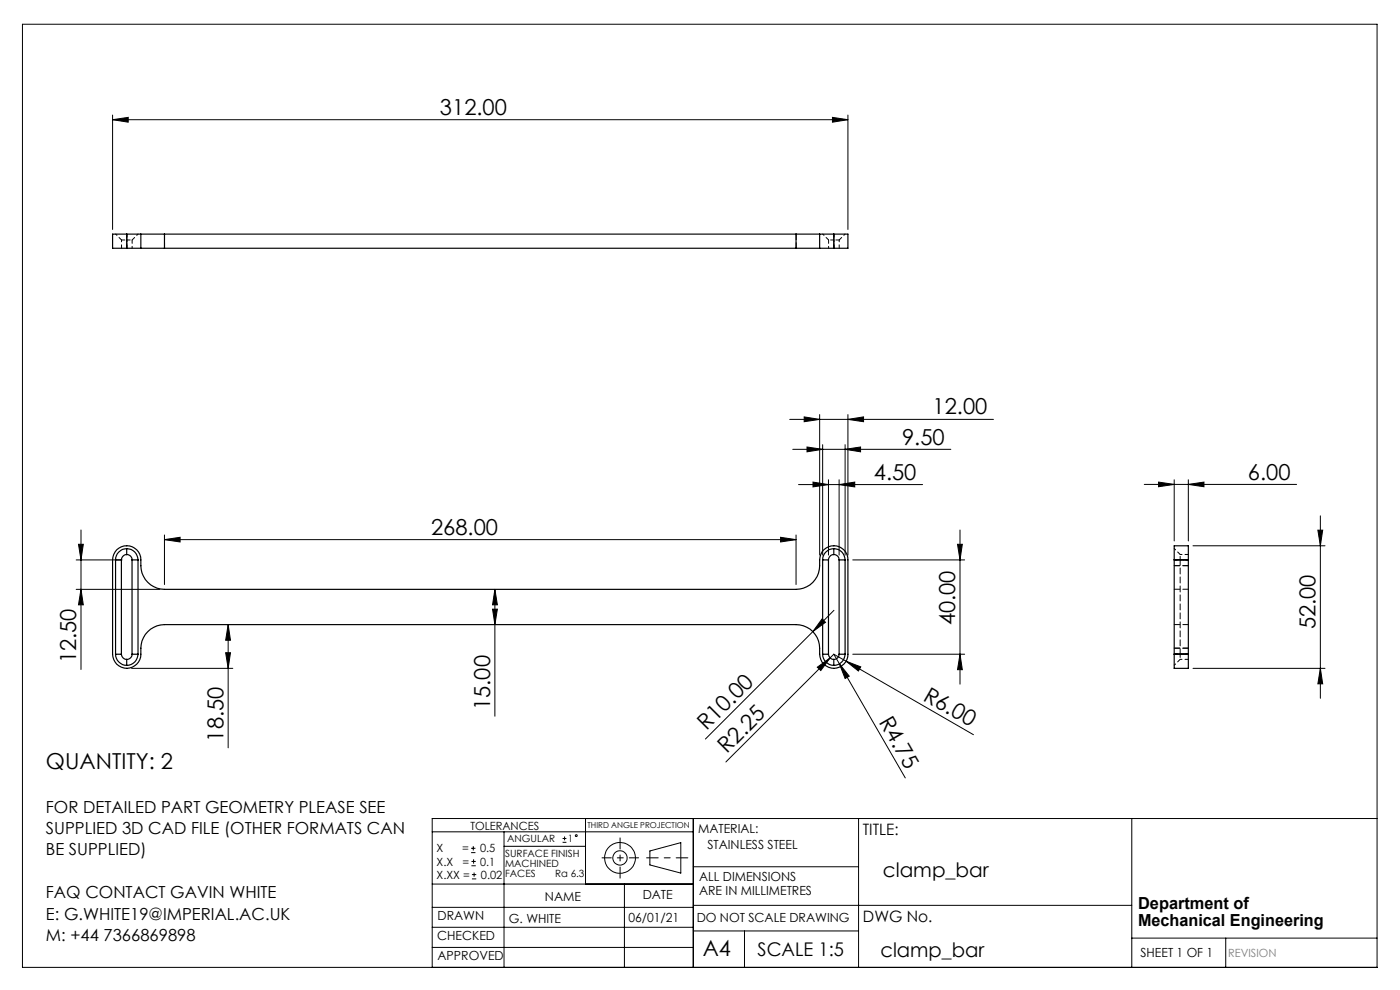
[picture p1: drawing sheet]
<svg xmlns="http://www.w3.org/2000/svg" width="297mm" height="210mm" viewBox="0 0 297 210" stroke-linecap="round" stroke-linejoin="round" font-family="sans-serif">
<g fill="none" stroke="#000" stroke-width=".21">
<path d="M4.8 5.1h287.3v200.1h-287.3zM23.9 25.4l3.3-.5v1zM23.9 24.4v24.3M23.9 25.4h156M176.6 24.9l3.3 .5-3.3 .5zM179.9 24.4v24.3M167.5 89h43.2M168.2 95.3h33.5M170.6 88.4l3.3 .6-3.3 .5zM171.2 94.8l3.3 .5-3.3 .5zM173.9 87.9v29.8M174.5 94.3v23.4"/>
<path d="M179.3 95.3l3.3-.5v1zM179.3 94.3v23.4M179.9 89l3.3-.6v1.1zM179.9 87.9v29.8M16.2 118.8h9.7M16.7 115.5h1l-.5 3.3zM17.2 112.4v29.6M34.9 114.5l3.3-.5v1zM34.9 113.5v10.5M34.9 114.5h134M165.6 114l3.3 .5-3.3 .5zM168.9 113.5v10.5"/>
<path d="M169.4 102.8h26.3M172.5 102.3l3.3 .5-3.3 .5zM175.8 101.8v15.9M178 102.8l3.3-.5v1zM178 101.8v15.9M180.9 118.8h23.7M203.1 115.5h1.1l-.5 3.3zM203.7 112.4v32.7M242.7 102.8h32.4M245.8 102.3l3.3 .5-3.3 .4zM249.1 101.8v13M252.1 102.8l3.3-.5v.9z"/>
<path d="M252.1 101.8v13M253.1 115.8h28M279.6 112.5h1l-.5 3.3zM280.1 109.4v38.7M16.2 125h17.7M17.2 125l.5 3.3h-1zM47.9 138.5h1l-.5 3.3zM48.4 132.5l.5 3.3h-1zM48.4 132.5v26.1M104.5 129.2h1l-.5 3.3zM105 125l.5 3.3h-1zM105 125v26.9"/>
<path d="M172.4 134l-22.8 22.8M174.4 131.3l.7 .7-2.7 2zM176.1 139.6l-22.1 22M176.9 138.8l1.2 2M176.9 138.8l2.6 1.5M176.9 138.8l-.8 .8M176.9 129.5l-4.5 4.5M180.9 138.8h23.7M203.7 138.8l.5 3.3h-1.1zM27.9 141.8h21.5M173.4 141.5l2.7-1.9-2 2.6zM178.1 140.8l2.1 2.6-.9 .5z"/>
<path d="M178.1 140.8l14 24.2M179.5 140.3l3.1 1.2-.5 .8zM179.5 140.3l27 15.5M253.1 141.8h28M280.1 141.8l.5 3.3h-1zM91.7 176.5h55.4M99.9 179.9h1M100.4 179.5v.9M106.9 176.5v28.7M106.9 179.5h17.3M119.3 178.7h.9M119.3 177.9h.9"/>
<path d="M119.8 177.4v.9M124.2 173.6v13.9M147.1 173.6v31.6M182.1 173.6v31.6M240.1 173.6v31.6M292.1 173.6h-200.4v31.6M91.7 196.7h55.4M91.7 192.5h55.4M91.7 187.5h55.4M99.9 180.9h1M100 183.6h.9M100 182.7h.9"/>
<path d="M100.1 186.4h.9M100.1 185.5h.9M100.5 182.3v.9M100.6 185.1v.9M132.5 187.5v17.7M137.9 180.5l6.5-1.8v6.5l-6.5-1.7zM147.1 183.9h35M147.1 197.5h35M147.1 192h93M157.9 197.5v7.7M240.1 199h52M260 199v6.2"/>
<path d="M91.7 201h55.4"/>
<circle cx="122.2" cy="177.3" r=".2"/>
<circle cx="131.5" cy="182" r="1.52"/>
<circle cx="131.5" cy="182" r="3.3"/>
</g>
<path d="M145.9 182h-8.7" fill="none" stroke="#000" stroke-width=".21" stroke-dasharray="15.2 1.3 1.3 1.3" stroke-dashoffset="12.8"/>
<path d="M131.5 177.7v8.6" fill="none" stroke="#000" stroke-width=".21" stroke-dasharray="15.2 1.3 1.3 1.3" stroke-dashoffset="12.9"/>
<path d="M127.7 182h7.8" fill="none" stroke="#000" stroke-width=".21" stroke-dasharray="15.2 1.3 1.3 1.3" stroke-dashoffset="13.3"/>
<g fill="#000">
<path d="M174.4 131.3l.7 .7-2.7 2zM173.4 141.5l2.7-1.9-2 2.6zM178.1 140.8l2.1 2.6-.9 .5zM179.5 140.3l3.1 1.2-.5 .8z"/>
<path d="M170.6 88.4l3.3 .6-3.3 .5zM179.9 89l3.3-.6v1.1zM172.5 102.3l3.3 .5-3.3 .5zM178 102.8l3.3-.5v1zM171.2 94.8l3.3 .5-3.3 .5zM179.3 95.3l3.3-.5v1z"/>
<path d="M165.6 114l3.3 .5-3.3 .5zM34.9 114.5l3.3-.5v1zM176.6 24.9l3.3 .5-3.3 .5zM23.9 25.4l3.3-.5v1zM252.1 102.8l3.3-.5v.9zM245.8 102.3l3.3 .5-3.3 .4z"/>
<path d="M203.1 115.5h1.1l-.5 3.3zM203.7 138.8l.5 3.3h-1.1zM105 125l.5 3.3h-1zM104.5 129.2h1l-.5 3.3zM48.4 132.5l.5 3.3h-1zM47.9 138.5h1l-.5 3.3zM279.6 112.5h1l-.5 3.3zM280.1 141.8l.5 3.3h-1z"/>
<path d="M17.2 125l.5 3.3h-1zM16.7 115.5h1l-.5 3.3z"/>
</g>
<g fill="none" stroke="#000" stroke-width=".25">
<path d="M26.9 49.7h-3v3h3M26.9 49.7h3M26.9 52.7h3M26.9 49.7v3M29.9 49.7h5M29.9 52.7h5M29.9 49.7v3M34.9 49.7v3M34.9 49.7h134M34.9 52.7h134M168.9 49.7h5M168.9 52.7h5"/>
<path d="M168.9 49.7v3M173.9 49.7h3M173.9 52.7h3M173.9 49.7v3M176.9 49.7h3v3h-3M176.9 49.7v3M24.5 118.8h1.3M24.5 118.8v20M24.8 116.6a3 3 0 0 1 3.2-.6 3 3 0 0 1 1.9 2.8 5.2 5.2 0 0 0 5 6.2h134a5 5 0 0 0 5-5 3.5 3.5 0 0 1 1.9-4 3 3 0 0 1 4.1 2.8v20a3 3 0 0 1-3 3 3 3 0 0 1-3-3 5.2 5.2 0 0 0-5-6.3h-134a5.2 5.2 0 0 0-5 6.3 3 3 0 0 1-3 3 3 3 0 0 1-3-3v-20a3.3 3.3 0 0 1 .9-2.2zM25.8 118.8v20M26.9 117.6a1.09 1.09 0 0 1 1.1 1.2M26.9 116.4a2.41 2.41 0 0 1 2.4 2.4"/>
<path d="M26.9 117.6a1.14 1.14 0 0 0-1.1 1.2M26.9 116.4a2.41 2.41 0 0 0-2.4 2.4M26.9 116.4v1.2M28 118.8h1.3M28 118.8v20M29.3 118.8v20M174.5 118.8h1.3M174.5 118.8v20M175.8 118.8v20M176.9 116.4a2.41 2.41 0 0 1 2.4 2.4M176.9 116.4a2.41 2.41 0 0 0-2.4 2.4M176.9 117.6a1.09 1.09 0 0 1 1.1 1.2"/>
<path d="M176.9 117.6a1.14 1.14 0 0 0-1.1 1.2M176.9 116.4v1.2M178 118.8h1.3M178 118.8v20M179.3 118.8v20M249.1 118.8v-3h3v3M249.1 118.8h3M249.1 118.8v20M252.1 118.8v20M24.5 138.8a2.41 2.41 0 0 0 2.4 2.3M24.5 138.8h1.3M25.8 138.8a1.15 1.15 0 0 0 1.1 1.1"/>
<path d="M26.9 139.9v1.2M28 138.8a1.09 1.09 0 0 1-1.1 1.1M28 138.8h1.3M29.3 138.8a2.41 2.41 0 0 1-2.4 2.3M174.5 138.8a2.41 2.41 0 0 0 2.4 2.3M174.5 138.8h1.3M175.8 138.8a1.15 1.15 0 0 0 1.1 1.1M176.9 139.9v1.2M178 138.8a1.09 1.09 0 0 1-1.1 1.1M178 138.8h1.3M179.3 138.8a2.41 2.41 0 0 1-2.4 2.3M249.1 138.8v3h3v-3"/>
<path d="M249.1 138.8h3"/>
</g>
<g fill="none" stroke="#000" stroke-width=".21" stroke-dasharray="1.3 .6" stroke-dashoffset=".9">
<path d="M24.5 49.7l1.3 1.2M25.8 50.9v1.8M26.9 50.9v1.8M28 52.7v-1.8M29.3 49.7l-1.3 1.2M174.5 49.7l1.3 1.2M175.8 52.7v-1.8M176.9 50.9v1.8M178 50.9v1.8M179.3 49.7l-1.3 1.2M249.1 116.4l1.3 1.2M250.4 117.6h1.7"/>
<path d="M250.4 118.7h1.7M252.1 118.7h-1.7M250.4 139.9h1.7M250.4 138.7h1.7M252.1 138.7h-1.7M249.1 141.1l1.3-1.2"/>
</g>
<path d="M25.8 50.9h1.1M26.9 49.7v1.2M26.9 50.9h1.1M176.9 49.7v1.2M176.9 50.9h-1.1M178 50.9h-1.1M249.1 118.7h1.3M250.4 118.7v-1.1M249.1 138.7h1.3M250.4 138.7v1.2" fill="none" stroke="#000" stroke-width=".21" stroke-dasharray="1.3 .6" stroke-dashoffset=".6"/>
<path d="M26.9 52.7v-3M34.9 49.7v3M168.9 49.7v3M176.9 52.7v-3M249.1 118.7h3M252.1 120h-3M252.1 118.7h-3M249.1 138.7h3M249.1 125h3M249.1 132.5h3M252.1 137.5h-3M252.1 138.7h-3" fill="none" stroke="#000" stroke-width=".21" stroke-dasharray="1.3 .6" stroke-dashoffset=".1"/>
<path d="M250.4 118.7v20" fill="none" stroke="#000" stroke-width=".21" stroke-dasharray="1.3 .6" stroke-dashoffset=".2"/>
<g font-size="4.7">
<text x="93.3" y="24.4">312.00</text>
<text x="197.8" y="87.9">12.00</text>
<text x="191.4" y="94.3">9.50</text>
<text x="185.4" y="101.7">4.50</text>
<text x="264.7" y="101.7">6.00</text>
<text x="91.4" y="113.4">268.00</text>
<text x="202.7" y="132.6" transform="rotate(-90 202.7 132.6)">40.00</text>
<text x="279.1" y="133.5" transform="rotate(-90 279.1 133.5)">52.00</text>
<text x="16.2" y="140.7" transform="rotate(-90 16.2 140.7)">12.50</text>
<text x="195.6" y="148.4" transform="rotate(30 195.6 148.4)">R6.00</text>
<text x="104" y="150.6" transform="rotate(-90 104 150.6)">15.00</text>
<text x="149.9" y="155.1" transform="rotate(-45 149.9 155.1)">R10.00</text>
<text x="186.3" y="153.1" transform="rotate(60 186.3 153.1)">R4.75</text>
<text x="47.4" y="157.3" transform="rotate(-90 47.4 157.3)">18.50</text>
<text x="154.2" y="160" transform="rotate(-45 154.2 160)">R2.25</text>
<text x="9.7" y="163.1">QUANTITY: 2</text>
<text x="149.1" y="202.9">A4</text>
</g>
<g font-size="4.2">
<text x="187.3" y="186">clamp_bar</text>
<text x="186.8" y="203">clamp_bar</text>
</g>
<text font-size="4" x="160.7" y="202.8">SCALE 1:5</text>
<g font-size="3.5">
<text x="9.7" y="172.4">FOR DETAILED PART GEOMETRY PLEASE SEE</text>
<text x="9.7" y="176.9">SUPPLIED 3D CAD FILE (OTHER FORMATS CAN</text>
<text x="9.7" y="181.5">BE SUPPLIED)</text>
<text x="9.7" y="190.5">FAQ CONTACT GAVIN WHITE</text>
<text x="9.7" y="195.1">E: G.WHITE19@IMPERIAL.AC.UK</text>
<text x="241.4" y="192.8">Department of</text>
<text x="241.4" y="196.3">Mechanical Engineering</text>
<text x="9.7" y="199.6">M: +44 7366869898</text>
</g>
<g font-size="3.3">
<text x="183" y="177.2">TITLE:</text>
<text x="183.1" y="195.7">DWG No.</text>
</g>
<g font-size="2.7">
<text x="148.1" y="176.7">MATERIAL:</text>
<text x="150.1" y="180.1">STAINLESS STEEL</text>
<text x="115.6" y="191">NAME</text>
<text x="136.3" y="190.8">DATE</text>
<text x="148.3" y="186.8">ALL DIMENSIONS</text>
<text x="148.3" y="189.8">ARE IN MILLIMETRES</text>
<text x="92.8" y="195.2">DRAWN</text>
<text x="107.9" y="195.7">G. WHITE</text>
<text x="133.3" y="195.6">06/01/21</text>
<text x="147.8" y="195.7">DO NOT SCALE DRAWING</text>
<text x="92.8" y="199.3">CHECKED</text>
<text x="92.8" y="203.6">APPROVED</text>
<text x="242" y="203">SHEET 1 OF 1</text>
</g>
<g font-size="2.4">
<text x="99.8" y="176">TOLERANCES</text>
<text x="92.6" y="180.8">X</text>
<text x="92.6" y="183.6">X.X</text>
<text x="98" y="180.8">=</text>
<text x="98.1" y="183.6">=</text>
<text x="101.8" y="180.8">0.5</text>
<text x="101.9" y="183.6">0.1</text>
<text x="92.6" y="186.4">X.XX =</text>
<text x="102" y="186.4">0.02</text>
</g>
<text font-size="2.4" fill="#808080" x="260.6" y="203">REVISION</text>
<g font-size="2.1">
<text x="107.6" y="178.6">ANGULAR</text>
<text x="120.5" y="178.6">1</text>
<text x="107.2" y="181.8">SURFACE FINISH</text>
<text x="107.2" y="183.9">MACHINED</text>
<text x="107.2" y="186">FACES</text>
<text x="117.8" y="186">Ra 6.3</text>
</g>
<text font-size="1.7" x="124.6" y="175.7">THIRD ANGLE PROJECTION</text>
</svg>
